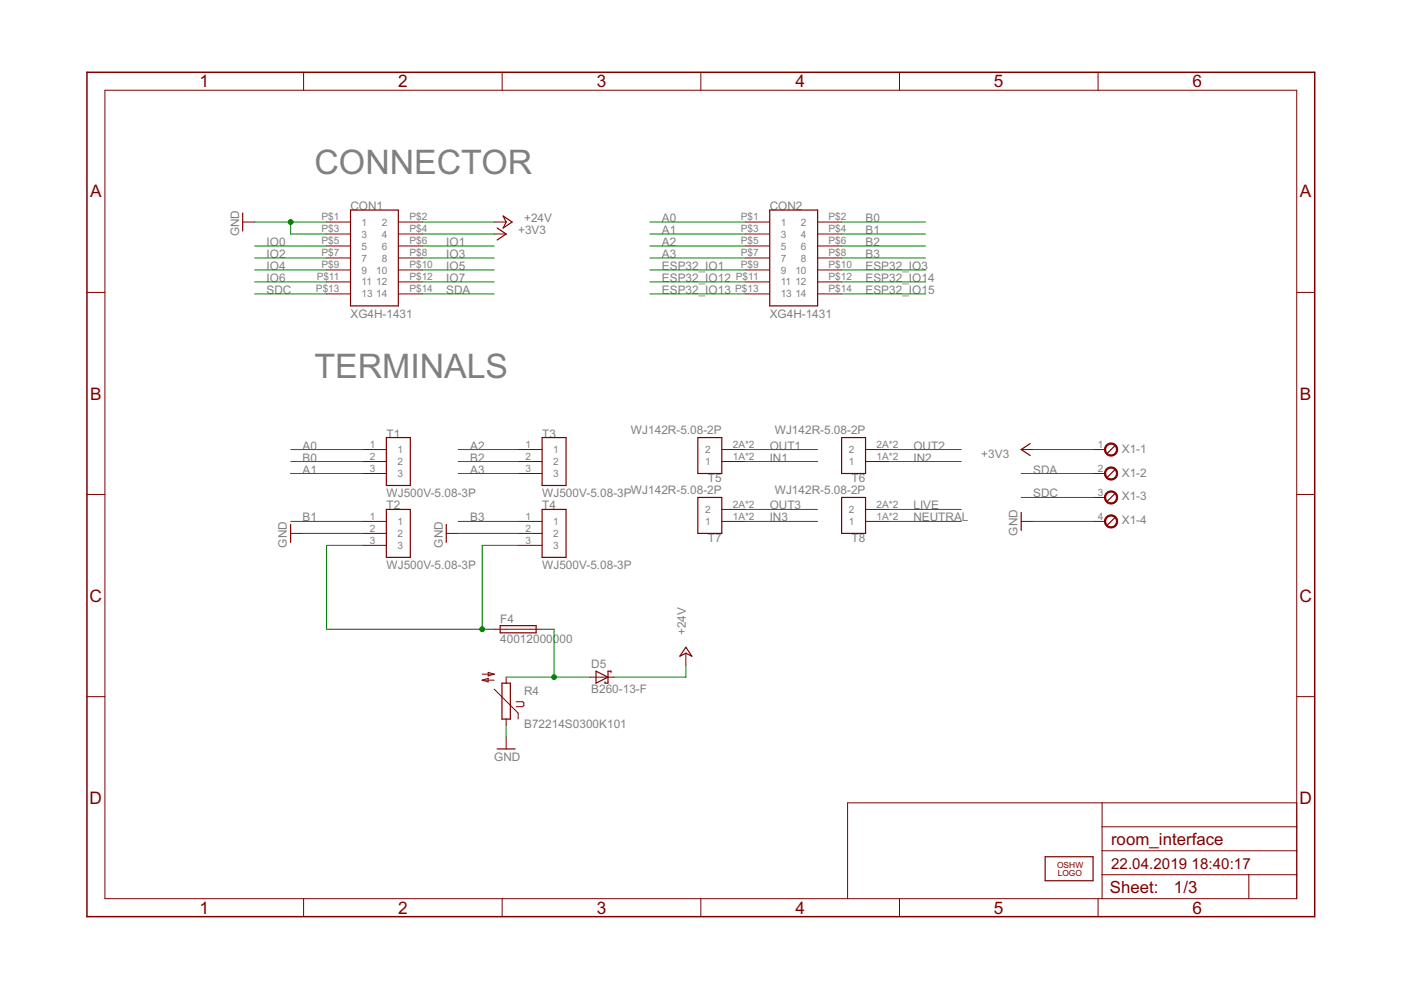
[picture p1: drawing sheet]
<svg xmlns="http://www.w3.org/2000/svg" width="297mm" height="210mm" viewBox="0 0 297 210" stroke-linecap="round" stroke-linejoin="round" font-family="sans-serif">
<g fill="none" stroke="#800000" stroke-width=".21">
<path d="M22.2 19.1h252.7v171.4h-252.7zM64.4 15.3v3.8M106.5 15.3v3.8M148.6 15.3v3.8M190.7 15.3v3.8M232.8 15.3v3.8M51.5 47.1h2.5M69.2 47.1h5.1M69.2 49.6h5.1M69.2 52.2h5.1M69.2 54.7h5.1M69.2 57.2h5.1"/>
<path d="M69.2 59.8h5.1M84.5 47.1h5M84.5 49.6h5M84.5 52.2h5M84.5 54.7h5M84.5 57.2h5M84.5 59.8h5M104.8 47.1h2.5M104.8 49.6h2.5M158.1 47.1h5.1M158.1 49.6h5.1M158.1 52.2h5.1"/>
<path d="M158.1 54.7h5.1M158.1 57.2h5.1M158.1 59.8h5.1M173.4 47.1h5M173.4 49.6h5M173.4 52.2h5M173.4 54.7h5M173.4 57.2h5M173.4 59.8h5M18.4 62h3.8M69.2 62.3h5.1M84.5 62.3h5"/>
<path d="M158.1 62.3h5.1M173.4 62.3h5M274.9 62h3.8M76.9 95.3h5M76.9 97.9h5M109.9 95.3h5M109.9 97.9h5M153 95.3h5.1M153 97.9h5.1M183.5 95.3h5.1M183.5 97.9h5.1M216.5 95.3h2.6"/>
<path d="M231.8 95.3h2.5M18.4 104.8h3.8M61.6 113.1h2.6M76.9 110.6h5M76.9 113.1h5M76.9 115.6h5M76.9 100.4h5M94.6 113.1h2.6M109.9 110.6h5M109.9 113.1h5M109.9 115.6h5M109.9 100.4h5"/>
<path d="M153 110.6h5.1M153 108h5.1M183.5 110.6h5.1M183.5 108h5.1M216.5 110.6h2.6M231.8 110.6h2.5M231.8 100.4h2.5M231.8 105.5h2.5M274.9 104.8h3.8M104.8 133.4h10.1M145.4 138.5v2.5M18.4 147.7h3.8"/>
<path d="M102.2 142.9h2.6M102.2 144.2l1.3-.4v.8zM102.2 144.2h2.6M103.5 142.6l1.3 .3-1.3 .4zM104.8 146.1l5.1 5.1v1.3M107.3 143.6v1.2M107.3 152.5v1.2M107.3 156.3v2.5M109.4 148.8h1.4l.3 .2v.6l-.3 .2h-1.4M125.1 143.6h5.1M274.9 147.7h3.8M233.7 170.2v20.3"/>
<path d="M233.7 175.3h41.2M274.9 170.2h-95.2v20.3M64.4 190.5v3.9M106.5 190.5v3.9M148.6 190.5v3.9M190.7 190.5v3.9M232.8 190.5v3.9M233.7 185.5h41.2M233.7 180.4h41.2M264.8 185.5v5"/>
</g>
<path d="M18.4 15.3h260.3v179.1h-260.3z" fill="none" stroke="#800000" stroke-width=".32"/>
<g fill="none" stroke="#800000" stroke-width=".25">
<path d="M51.5 45.2v3.8M74.3 44.5h10.2v20.4h-10.2zM105.4 48.3l1.9 1.3-1.9 1.3M106.7 45.8l1.9 1.3-1.9 1.2 .6-1.2zM163.2 44.5h10.2v20.4h-10.2zM81.9 92.8h5.1v10.1h-5.1zM114.9 92.8h5.1v10.1h-5.1zM148 92.8h5v7.6h-5zM178.4 92.8h5.1v7.6h-5.1zM218.4 94l-1.9 1.3 1.9 1.3M236.3 94.6l-1.5 1.5M236.3 99.6l-1.5 1.6"/>
<path d="M61.6 111.2v3.8M81.9 108h5.1v10.2h-5.1zM94.6 111.2v3.8M114.9 108h5.1v10.2h-5.1zM148 105.5h5v7.6h-5zM178.4 105.5h5.1v7.6h-5.1zM216.5 108.6v3.9M236.3 104.7l-1.5 1.5M236.3 109.8l-1.5 1.5M106 132.7h7.7v1.5h-7.7zM145.4 137.2l1.3 1.9-1.3-.6-1.3 .6zM105.4 158.8h3.8"/>
<path d="M106.4 144.8h1.8v7.7h-1.8zM126.4 142.3l2.5 1.3-2.5 1.2zM129.5 142.6v-.3h-.6v2.5h-.6v-.2M221.6 181.7h10.2v5h-10.2z"/>
</g>
<g fill="#800000" stroke="#800000" stroke-width=".21">
<path d="M234.5 94.4a1.4 1.4 0 0 1 2.3 .2 1.4 1.4 0 0 1-.9 2.1 1.4 1.4 0 0 1-1.7-1.4h.2a1.15 1.15 0 0 1 1.6-1 1.15 1.15 0 0 1 .3 1.9 1.15 1.15 0 0 1-1.8-.6l-.1-.3h-.2z" fill-rule="evenodd"/>
<path d="M234.5 99.4a1.4 1.4 0 0 1 2.3 .3 1.4 1.4 0 0 1-.9 2.1 1.4 1.4 0 0 1-1.7-1.4h.2a1.15 1.15 0 0 1 1.6-1.1 1.15 1.15 0 0 1 .3 2 1.15 1.15 0 0 1-1.8-.6l-.1-.3h-.2z" fill-rule="evenodd"/>
<path d="M234.5 104.5a1.4 1.4 0 0 1 2.3 .3 1.4 1.4 0 0 1-.9 2 1.4 1.4 0 0 1-1.7-1.3h.2a1.15 1.15 0 0 1 1.6-1.1 1.15 1.15 0 0 1 .3 1.9 1.15 1.15 0 0 1-1.8-.6l-.1-.2h-.2z" fill-rule="evenodd"/>
<path d="M234.5 109.6a1.4 1.4 0 0 1 2.3 .2 1.4 1.4 0 0 1-.9 2.1 1.4 1.4 0 0 1-1.7-1.3h.2a1.15 1.15 0 0 1 1.6-1.1 1.15 1.15 0 0 1 .3 1.9 1.15 1.15 0 0 1-1.8-.6l-.1-.2h-.2z" fill-rule="evenodd"/>
</g>
<g fill="none" stroke="#008000" stroke-width=".21">
<path d="M54 47.1h15.2M54 57.2h15.2M54 59.8h15.2M54 52.2h15.2M54 54.7h15.2M61.6 47.1v2.5h7.6M89.5 49.6h15.3M89.5 47.1h15.3M89.5 57.2h15.3M89.5 59.8h15.3M89.5 52.2h15.3M89.5 54.7h15.3"/>
<path d="M137.8 49.6h20.3M137.8 47.1h20.3M137.8 57.2h20.3M137.8 59.8h20.3M137.8 52.2h20.3M137.8 54.7h20.3M178.4 49.6h17.8M178.4 47.1h17.8M178.4 57.2h17.8M178.4 59.8h17.8M178.4 52.2h17.8M178.4 54.7h17.8"/>
<path d="M54 62.3h15.2M89.5 62.3h15.3M137.8 62.3h20.3M178.4 62.3h17.8M61.6 95.3h15.3M61.6 97.9h15.3M97.2 95.3h12.7M97.2 97.9h12.7M158.1 95.3h15.3M158.1 97.9h15.3M188.6 95.3h15.2M188.6 97.9h15.2"/>
<path d="M219.1 95.3h12.7M61.6 110.6h15.3M61.6 100.4h15.3M64.2 113.1h12.7M76.9 115.6h-7.7v17.8h35.6M97.2 113.1h12.7M97.2 110.6h12.7M97.2 100.4h12.7M109.9 115.6h-7.7v17.8M158.1 110.6h15.3M158.1 108h15.3M188.6 110.6h15.2"/>
<path d="M188.6 108h15.2M216.5 105.5h15.3M216.5 100.4h15.3M219.1 110.6h12.7M114.9 133.4h2.6v10.2M107.3 153.7v2.6M107.3 143.6h17.8M145.4 141v2.6h-15.2"/>
</g>
<g fill="#008000" stroke="#008000" stroke-width=".21">
<circle cx="61.6" cy="47.1" r=".51"/>
<circle cx="102.2" cy="133.4" r=".51"/>
<circle cx="117.5" cy="143.6" r=".51"/>
</g>
<g font-size="8" fill="#808080">
<text x="66.7" y="36.9">CONNECTOR</text>
<text x="66.7" y="80.1">TERMINALS</text>
</g>
<g font-size="4.1" fill="#800000">
<text x="42.3" y="18.5">1</text>
<text x="84.4" y="18.5">2</text>
<text x="126.5" y="18.5">3</text>
<text x="168.6" y="18.5">4</text>
<text x="210.7" y="18.5">5</text>
<text x="252.9" y="18.5">6</text>
<text x="19.1" y="41.9">A</text>
<text x="275.6" y="41.9">A</text>
<text x="19.1" y="84.7">B</text>
<text x="275.6" y="84.7">B</text>
<text x="19" y="127.6">C</text>
<text x="275.5" y="127.6">C</text>
<text x="19" y="170.4">D</text>
<text x="275.5" y="170.4">D</text>
<text x="42.3" y="193.7">1</text>
<text x="84.4" y="193.7">2</text>
<text x="126.5" y="193.7">3</text>
<text x="168.6" y="193.7">4</text>
<text x="210.7" y="193.7">5</text>
<text x="252.9" y="193.7">6</text>
</g>
<g font-size="4" fill="#800000">
<text x="235.6" y="179.1">room_interface</text>
<text x="235.3" y="189.4">Sheet:</text>
<text x="248.9" y="189.3">1/3</text>
</g>
<g font-size="3.6" fill="#800000">
<text x="235.6" y="184.2">22.04.2019</text>
<text x="252.6" y="184.2">18:40:17</text>
</g>
<g font-size="2.8" fill="#808080">
<text x="74.3" y="44.5">CON1</text>
<text x="111.1" y="47.1">+24V</text>
<text x="140.3" y="47.1">A0</text>
<text x="163.2" y="44.5">CON2</text>
<text x="183.5" y="47.1">B0</text>
<text x="50.7" y="50.1" transform="rotate(-90 50.7 50.1)">GND</text>
<text x="56.5" y="52.1">IO0</text>
<text x="94.6" y="52.1">IO1</text>
<text x="109.9" y="49.6">+3V3</text>
<text x="140.3" y="49.6">A1</text>
<text x="140.3" y="52.1">A2</text>
<text x="183.5" y="49.6">B1</text>
<text x="183.5" y="52.1">B2</text>
<text x="56.5" y="54.7">IO2</text>
<text x="56.5" y="57.2">IO4</text>
<text x="56.5" y="59.8">IO6</text>
<text x="94.6" y="54.7">IO3</text>
<text x="94.6" y="57.2">IO5</text>
<text x="94.6" y="59.8">IO7</text>
<text x="140.3" y="57.2">ESP32_IO1</text>
<text x="140.3" y="59.8">ESP32_IO12</text>
<text x="140.3" y="54.7">A3</text>
<text x="183.5" y="57.2">ESP32_IO3</text>
<text x="183.5" y="59.8">ESP32_IO14</text>
<text x="183.5" y="54.7">B3</text>
<text x="56.5" y="62.3">SDC</text>
<text x="94.6" y="62.3">SDA</text>
<text x="140.3" y="62.3">ESP32_IO13</text>
<text x="183.5" y="62.3">ESP32_IO15</text>
<text x="74.3" y="67.4">XG4H-1431</text>
<text x="163.2" y="67.4">XG4H-1431</text>
<text x="64.1" y="95.3">A0</text>
<text x="81.9" y="92.8">T1</text>
<text x="99.7" y="95.3">A2</text>
<text x="114.9" y="92.8">T3</text>
<text x="133.8" y="92">WJ142R-5.08-2P</text>
<text x="163.2" y="95.3">OUT1</text>
<text x="164.2" y="92">WJ142R-5.08-2P</text>
<text x="193.7" y="95.3">OUT2</text>
<text x="237.9" y="96">X1-1</text>
<text x="64.1" y="100.4">A1</text>
<text x="64.1" y="97.9">B0</text>
<text x="99.7" y="100.4">A3</text>
<text x="99.7" y="97.9">B2</text>
<text x="163.2" y="97.9">IN1</text>
<text x="193.7" y="97.9">IN2</text>
<text x="208.1" y="97.1">+3V3</text>
<text x="219.1" y="100.4">SDA</text>
<text x="237.9" y="101">X1-2</text>
<text x="81.9" y="105.5">WJ500V-5.08-3P</text>
<text x="114.9" y="105.5">WJ500V-5.08-3P</text>
<text x="133.8" y="104.7">WJ142R-5.08-2P</text>
<text x="150.1" y="102.2">T5</text>
<text x="164.2" y="104.7">WJ142R-5.08-2P</text>
<text x="180.6" y="102.2">T6</text>
<text x="219.1" y="105.5">SDC</text>
<text x="237.9" y="106.1">X1-3</text>
<text x="64.1" y="110.6">B1</text>
<text x="81.9" y="108">T2</text>
<text x="99.7" y="110.6">B3</text>
<text x="114.9" y="108">T4</text>
<text x="163.2" y="110.6">IN3</text>
<text x="163.2" y="108">OUT3</text>
<text x="193.7" y="108">LIVE</text>
<text x="193.7" y="110.6">NEUTRAL</text>
<text x="215.8" y="113.6" transform="rotate(-90 215.8 113.6)">GND</text>
<text x="237.9" y="111.2">X1-4</text>
<text x="60.8" y="116.1" transform="rotate(-90 60.8 116.1)">GND</text>
<text x="93.9" y="116.1" transform="rotate(-90 93.9 116.1)">GND</text>
<text x="150.1" y="114.9">T7</text>
<text x="180.6" y="114.9">T8</text>
<text x="81.9" y="120.7">WJ500V-5.08-3P</text>
<text x="114.9" y="120.7">WJ500V-5.08-3P</text>
<text x="106.1" y="136.3">40012000000</text>
<text x="106.1" y="132">F4</text>
<text x="145.4" y="134.7" transform="rotate(-90 145.4 134.7)">+24V</text>
<text x="125.4" y="141.7">D5</text>
<text x="111.1" y="147.3">R4</text>
<text x="125.4" y="147">B260-13-F</text>
<text x="111.1" y="154.4">B72214S0300K101</text>
<text x="104.8" y="161.3">GND</text>
</g>
<g font-size="2.4" fill="#808080">
<text x="68.2" y="46.7">P$1</text>
<text x="76.6" y="47.8">1</text>
<text x="80.9" y="47.8">2</text>
<text x="86.8" y="46.7">P$2</text>
<text x="157.1" y="46.7">P$1</text>
<text x="165.5" y="47.8">1</text>
<text x="169.8" y="47.8">2</text>
<text x="175.7" y="46.7">P$2</text>
<text x="68.2" y="49.3">P$3</text>
<text x="68.2" y="51.8">P$5</text>
<text x="76.6" y="50.4">3</text>
<text x="76.6" y="52.9">5</text>
<text x="80.9" y="50.4">4</text>
<text x="80.9" y="52.9">6</text>
<text x="86.8" y="49.3">P$4</text>
<text x="86.8" y="51.8">P$6</text>
<text x="157.1" y="49.3">P$3</text>
<text x="157.1" y="51.8">P$5</text>
<text x="165.5" y="50.4">3</text>
<text x="165.5" y="52.9">5</text>
<text x="169.8" y="50.4">4</text>
<text x="169.8" y="52.9">6</text>
<text x="175.7" y="49.3">P$4</text>
<text x="175.7" y="51.8">P$6</text>
<text x="67.1" y="59.4">P$11</text>
<text x="68.2" y="54.3">P$7</text>
<text x="68.2" y="56.9">P$9</text>
<text x="76.6" y="55.4">7</text>
<text x="76.6" y="58">9</text>
<text x="79.8" y="58">10</text>
<text x="80.9" y="55.5">8</text>
<text x="86.8" y="54.3">P$8</text>
<text x="86.8" y="56.9">P$10</text>
<text x="86.8" y="59.4">P$12</text>
<text x="156" y="59.4">P$11</text>
<text x="157.1" y="54.3">P$7</text>
<text x="157.1" y="56.9">P$9</text>
<text x="165.5" y="55.4">7</text>
<text x="165.5" y="58">9</text>
<text x="168.6" y="58">10</text>
<text x="169.8" y="55.5">8</text>
<text x="175.7" y="54.3">P$8</text>
<text x="175.7" y="56.9">P$10</text>
<text x="175.7" y="59.4">P$12</text>
<text x="67" y="62">P$13</text>
<text x="76.6" y="60.5">11</text>
<text x="76.6" y="63.1">13</text>
<text x="79.8" y="60.5">12</text>
<text x="79.8" y="63.1">14</text>
<text x="86.8" y="62">P$14</text>
<text x="155.9" y="62">P$13</text>
<text x="165.5" y="60.5">11</text>
<text x="165.5" y="63.1">13</text>
<text x="168.6" y="60.5">12</text>
<text x="168.6" y="63.1">14</text>
<text x="175.7" y="62">P$14</text>
<text x="78.4" y="95">1</text>
<text x="111.4" y="95">1</text>
<text x="155.4" y="95">2A*2</text>
<text x="185.8" y="95">2A*2</text>
<text x="232.8" y="95">1</text>
<text x="78.4" y="97.5">2</text>
<text x="78.4" y="100">3</text>
<text x="84.3" y="96.1">1</text>
<text x="84.3" y="98.6">2</text>
<text x="84.3" y="101.2">3</text>
<text x="111.4" y="97.5">2</text>
<text x="111.4" y="100">3</text>
<text x="117.3" y="96.1">1</text>
<text x="117.3" y="98.6">2</text>
<text x="117.3" y="101.2">3</text>
<text x="149.5" y="98.6">1</text>
<text x="149.5" y="96.1">2</text>
<text x="155.4" y="97.5">1A*2</text>
<text x="180" y="98.6">1</text>
<text x="180" y="96.1">2</text>
<text x="185.8" y="97.5">1A*2</text>
<text x="232.8" y="100">2</text>
<text x="155.4" y="107.7">2A*2</text>
<text x="185.8" y="107.7">2A*2</text>
<text x="232.8" y="105.1">3</text>
<text x="78.4" y="110.2">1</text>
<text x="78.4" y="112.7">2</text>
<text x="84.3" y="111.3">1</text>
<text x="84.3" y="113.9">2</text>
<text x="111.4" y="110.2">1</text>
<text x="111.4" y="112.7">2</text>
<text x="117.3" y="111.3">1</text>
<text x="117.3" y="113.9">2</text>
<text x="149.5" y="111.3">1</text>
<text x="149.5" y="108.8">2</text>
<text x="155.4" y="110.2">1A*2</text>
<text x="180" y="111.3">1</text>
<text x="180" y="108.8">2</text>
<text x="185.8" y="110.2">1A*2</text>
<text x="232.8" y="110.2">4</text>
<text x="78.4" y="115.3">3</text>
<text x="84.3" y="116.4">3</text>
<text x="111.4" y="115.3">3</text>
<text x="117.3" y="116.4">3</text>
</g>
<g font-size="2" fill="#800000">
<text x="224.1" y="183.9">OSHW</text>
<text x="224.3" y="185.7">LOGO</text>
</g>
</svg>
